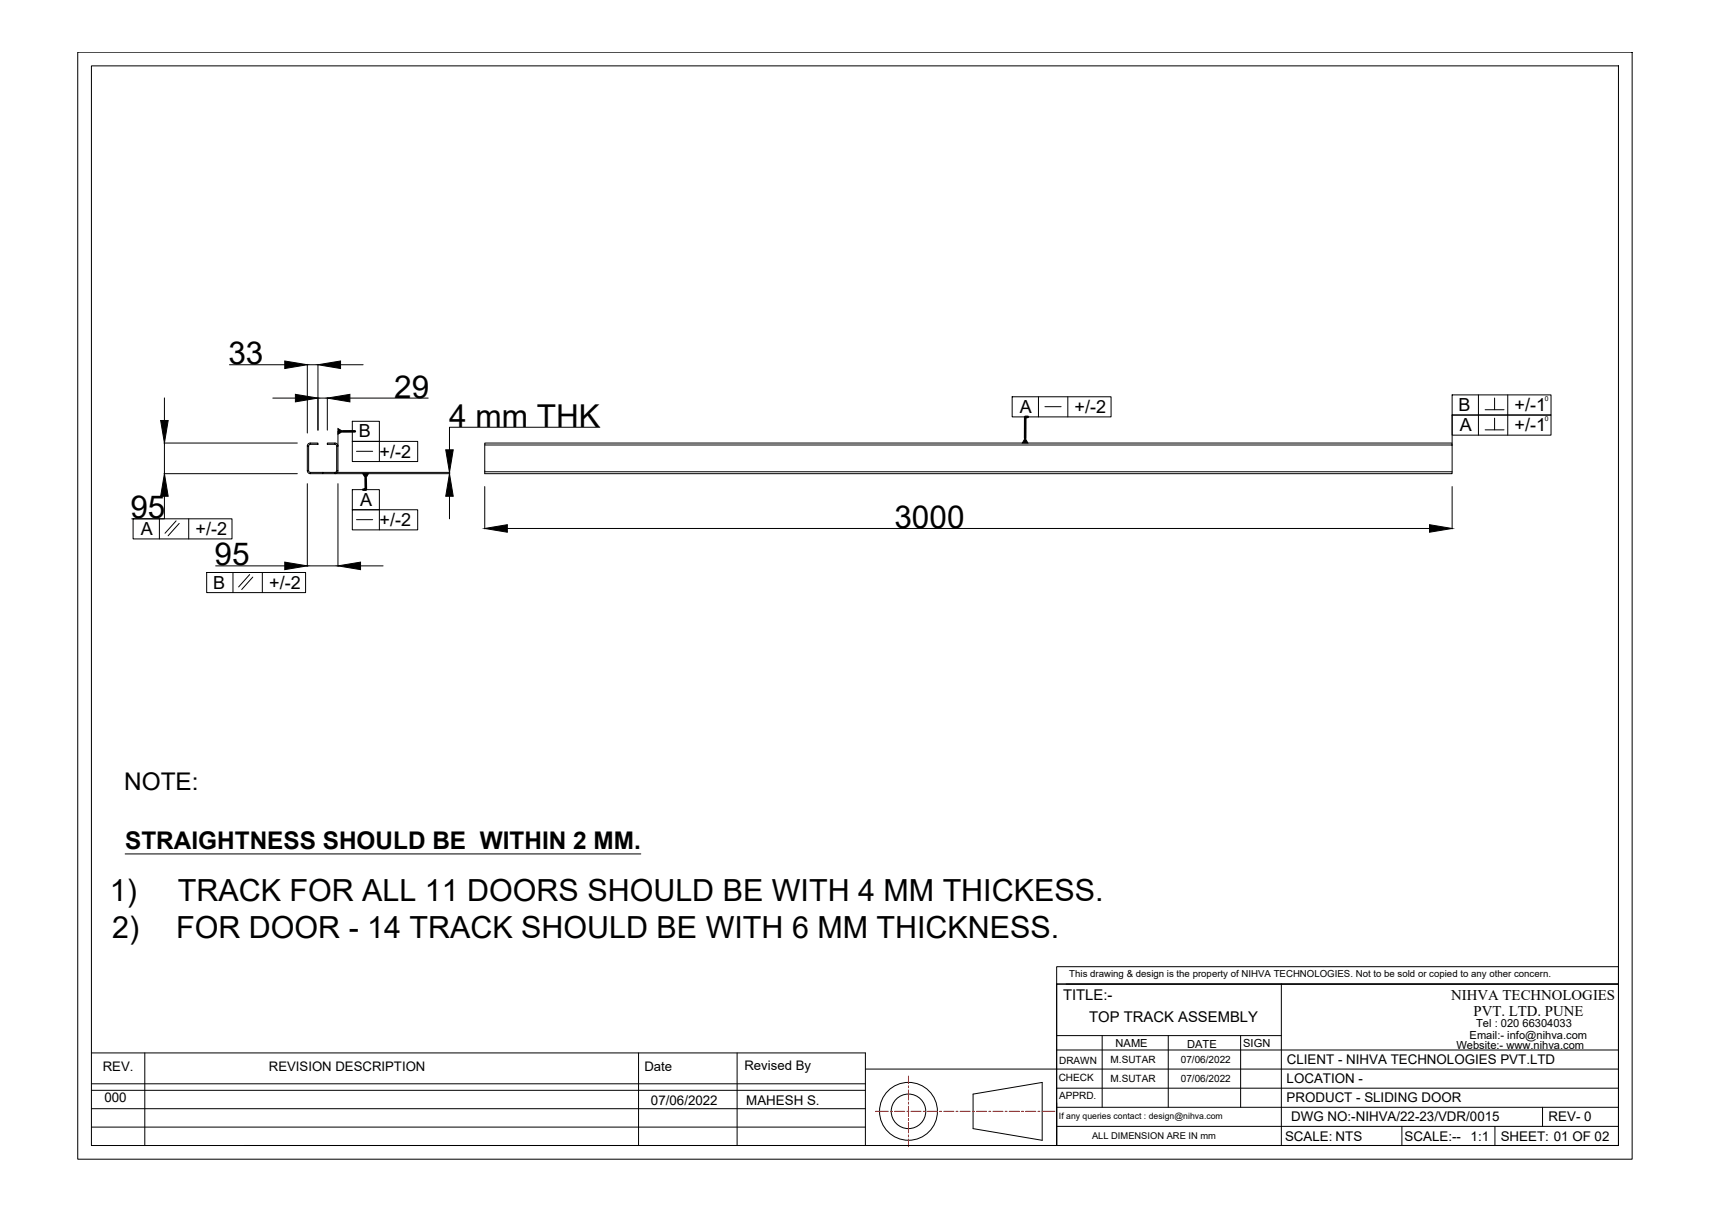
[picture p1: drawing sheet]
<svg xmlns="http://www.w3.org/2000/svg" width="594mm" height="420mm" viewBox="0 0 594 420" stroke-linecap="round" stroke-linejoin="round" font-family="sans-serif">
<!-- layer: 0 -->
<g fill="none" stroke="#000" stroke-width=".35">
<path d="M27 18.1h539.7v384.4h-539.7zM31.7 22.9h530.2v374.9h-530.2zM57.1 138.2v7.8M79.7 126.7h19.2M94.7 138.2h7.9M106.7 126.5v23.9M106.7 126.7h3.7M110.4 126.5v22.9M110.4 138.2h3.2M113.6 138.1v11.3M118.2 126.7h7.9M121.5 138.2h27.2"/>
<path d="M351.4 137.8h34.4v7h-34.4zM360.6 137.8v7M370.8 137.8v7M504.2 137.1h34.3v7h-34.3zM513.3 137.1v14M518.9 138.2v4.1M523.5 137.1v14M57 153.8h46.2M57.1 153.8v10.7M106.7 154.8h.5v8.7h-.5zM107.7 153.8h2.7v.5h-2.7zM107.7 153.8a1.01 1.01 0 0 0-1 1"/>
<path d="M107.7 154.3l-.5 .5M113.6 153.8h2.7v.5h-2.7zM116.3 153.8a1.01 1.01 0 0 1 1.1 1M116.3 154.3l.6 .5M116.9 154.8h.4v8.7h-.4zM117.3 149.8v5M122.3 146.3h9.4v7h-9.4zM122.3 153.3h22.7v7h-22.7zM123.8 156.7h5.6M131.7 153.3v7M168.3 154.5v10h335.9v-.7h-335.9M208.3 148.4h-52.2v7.8"/>
<path d="M362.8 141.2h5.6M504.2 154.5h-335.9v-.7h335.9v10M504.2 144.1h34.3v7h-34.3zM504.2 144.1v9.7M515.7 142.3h6.5M515.7 149.3h6.5M518.9 145.2v4.1M57 164.5h46.2M57.1 172.3v7.9h-11.4M106.7 168v28.6M106.7 163.5a1.01 1.01 0 0 0 1 1M107.2 163.5l.5 .5"/>
<path d="M107.7 164h4.3v.5h-4.3zM112 164h4.3v.5h-4.3zM116.5 164.5h39.7M116.5 164h39.7M116.9 163.5l-.6 .5M117.3 168v28.6M117.4 163.5a1.01 1.01 0 0 1-1.1 1M122.3 170h9.4v7h-9.4zM122.3 177h22.7v7h-22.7zM131.7 177v7M156.1 164v.5M156.1 172.3v7.9"/>
<path d="M168.3 169v14.6M504.2 169v14.6M46.2 180.2h34.4v6.9h-34.4zM55.3 180.2v6.9M61.1 180.9l-3.8 4.3M62.2 181.8l-3.8 4.2M65.5 180.2v6.9M71.8 198.8h34.3v7h-34.3zM74.9 196.5h24M80.9 198.8v7M86.7 199.5l-3.9 4.3M91.1 198.8v7"/>
<path d="M106.7 196.5h10.6M123.8 180.4h5.6M125.2 196.5h7.8M176.2 183.5h320.2M87.8 200.4l-3.9 4.3M43.5 296.5h179M366.9 335.7h195v6h-195zM366.9 341.7h195v56.1h-195zM366.9 341.7v56.1h-66.4M366.9 359.6h78M370.2 341.7h191.7M382.7 359.6v24.9"/>
<path d="M405.6 359.6v24.9M430.8 359.6v24.9M444.9 341.7v56.1M31.7 365.6h268.8v32.2h-215.7M31.7 376.3h268.8M31.7 378.6h268.8M50.3 365.6v32.2M221.7 365.6v32.2M255.9 365.6v32.2M300.5 371.2h261.4M337.9 379.9l24-4v20.1l-24-4.1zM366.9 377.9h195"/>
<path d="M366.9 364.6h195M31.7 391.4h268.8M31.7 385h268.8M366.9 384.5h195M366.9 391.1h195M381.6 397.8h180.3M486.8 391.1v6.7M519.1 391.1v6.7M535.6 384.5v6.6"/>
<circle cx="315.4" cy="385.9" r="10"/>
<circle cx="315.4" cy="385.9" r="6"/>
</g>
<g fill="none" stroke="#f00" stroke-width=".35">
<path d="M315.4 373.6v2.7M315.4 377v.7M315.4 378.4v3.6M304 385.9h4.5M309.2 385.9h.7M310.6 385.9h3.5M314.9 385.9h.7M315.4 382.7v.7M315.4 384.1v3.6M315.4 388.4v.7M315.4 389.8v3.6M315.4 394.1v.7"/>
<path d="M315.4 395.5v2.7M316.3 385.9h3.5M320.5 385.9h.8M322 385.9h3.5M326.2 385.9h.7M327.7 385.9h3.5M331.9 385.9h.7M333.3 385.9h3.6M337.6 385.9h.7M339 385.9h3.6M343.3 385.9h.7M344.7 385.9h3.6"/>
<path d="M349 385.9h.7M350.4 385.9h3.6M354.7 385.9h.7M356.1 385.9h3.5M360.4 385.9h.7M361.8 385.9h4.5"/>
</g>
<g fill="#000" stroke="#000" stroke-width=".35">
<path d="M98.9 125.4l7.8 1.3-7.8 1.3zM102.6 136.9l7.8 1.3-7.8 1.3zM110.4 126.7l7.8-1.3v2.6zM113.6 138.2l7.9-1.3v2.6zM55.8 146h2.6l-1.3 7.8zM117.3 148.8l1.7 1-1.6 1zM154.8 156.2h2.6l-1.3 7.8zM355.9 152.2l1 1.7-1.9-.1zM57.1 164.5l1.3 7.8h-2.6zM126 164.5h1.9l-.9 1.7zM156.1 164.5l1.3 7.8h-2.6zM98.9 195.2l7.8 1.3-7.8 1.3z"/>
<path d="M117.3 196.5l7.9-1.3v2.6zM168.3 183.5l7.9-1.3v2.6zM496.4 182.2l7.8 1.3-7.8 1.3z"/>
</g>
<path d="M123.2 149.8h-4.2M356.9 144.8h-.9l-.1 7.4M127 166.2v3.8h-.9" fill="none" stroke="#000" stroke-width=".9"/>
<g font-size="10.9">
<text x="79.3" y="126.5">33</text>
<text x="136.9" y="138">29</text>
<text x="156" y="148.3">4 mm THK</text>
<text x="45.3" y="180">95</text>
<text x="310.6" y="183.3">3000</text>
<text x="74.5" y="196.3">95</text>
</g>
<g font-size="10.6">
<text x="38.2" y="312.9">1)</text>
<text x="61.8" y="312.9">TRACK FOR ALL 11 DOORS SHOULD BE WITH 4 MM THICKESS.</text>
<text x="39" y="325.7">2)</text>
<text x="61.2" y="325.7">FOR DOOR - 14 TRACK SHOULD BE WITH 6 MM THICKNESS.</text>
</g>
<g font-size="8.5">
<text x="43.1" y="274.4">NOTE:</text>
<text x="43.5" y="294.7">STRAIGHTNESS SHOULD BE WITHIN 2 MM.</text>
</g>
<g font-size="6.3">
<text x="354.1" y="143.4">A</text>
<text x="373.1" y="143.4">+/-2</text>
<text x="506.4" y="142.7">B</text>
<text x="525.9" y="142.7">+/-1</text>
<text x="506.9" y="149.7">A</text>
<text x="525.9" y="149.7">+/-1</text>
<text x="124.6" y="151.9">B</text>
<text x="131.8" y="158.9">+/-2</text>
<text x="125" y="175.6">A</text>
<text x="48.9" y="185.8">A</text>
<text x="67.9" y="185.8">+/-2</text>
<text x="131.8" y="182.6">+/-2</text>
<text x="74" y="204.4">B</text>
<text x="93.5" y="204.4">+/-2</text>
</g>
<g font-size="5.1">
<text x="369.1" y="347.2">TITLE:-</text>
<text x="503.9" y="347.1">NIHVA TECHNOLOGIES</text>
<text x="511.6" y="352.9">PVT. LTD. PUNE</text>
<text x="378.2" y="354.9">TOP TRACK ASSEMBLY</text>
</g>
<g font-size="4.6">
<text x="258.5" y="371.6">Revised By</text>
<text x="446.8" y="369.5">CLIENT - NIHVA TECHNOLOGIES PVT.LTD</text>
<text x="35.7" y="372">REV.</text>
<text x="93.3" y="372">REVISION DESCRIPTION</text>
<text x="223.7" y="372">Date</text>
<text x="446.7" y="376.1">LOCATION -</text>
<text x="36.3" y="382.8">000</text>
<text x="226" y="383.7">07/06/2022</text>
<text x="259.1" y="383.7">MAHESH S.</text>
<text x="446.7" y="382.8">PRODUCT - SLIDING DOOR</text>
<text x="448.3" y="389.4">DWG NO:-NIHVA/22-23/VDR/0015</text>
<text x="537.7" y="389.4">REV- 0</text>
<text x="446.2" y="396">SCALE: NTS</text>
<text x="487.7" y="396.1">SCALE:--</text>
<text x="510.6" y="396.1">1:1</text>
<text x="521.1" y="396">SHEET: 01 OF 02</text>
</g>
<g font-size="3.9">
<text x="512.6" y="356.7">Tel : 020 66304033</text>
<text x="387.3" y="363.6">NAME</text>
<text x="412.2" y="363.8">DATE</text>
<text x="431.7" y="363.4">SIGN</text>
<text x="505.7" y="364.1">Website:- www.nihva.com</text>
<text x="510.3" y="360.6">Email:- info@nihva.com</text>
</g>
<g font-size="3.5">
<text x="367.8" y="369.4">DRAWN</text>
<text x="385.6" y="369.2">M.SUTAR</text>
<text x="410" y="369.2">07/06/2022</text>
<text x="367.6" y="375.2">CHECK</text>
<text x="385.6" y="375.8">M.SUTAR</text>
<text x="410" y="375.8">07/06/2022</text>
<text x="367.8" y="381.8">APPRD.</text>
</g>
<text font-size="3.4" x="371.3" y="339.4">This drawing &amp; design is the property of NIHVA TECHNOLOGIES. Not to be sold or copied to any other concern.</text>
<text font-size="3.2" x="379.2" y="395.6">ALL DIMENSION ARE IN mm</text>
<text font-size="3" x="367.7" y="388.7">If any queries contact : design@nihva.com</text>
<g font-size="2.3">
<text x="536.4" y="139.1">0</text>
<text x="536.4" y="146.1">0</text>
</g>
</svg>
